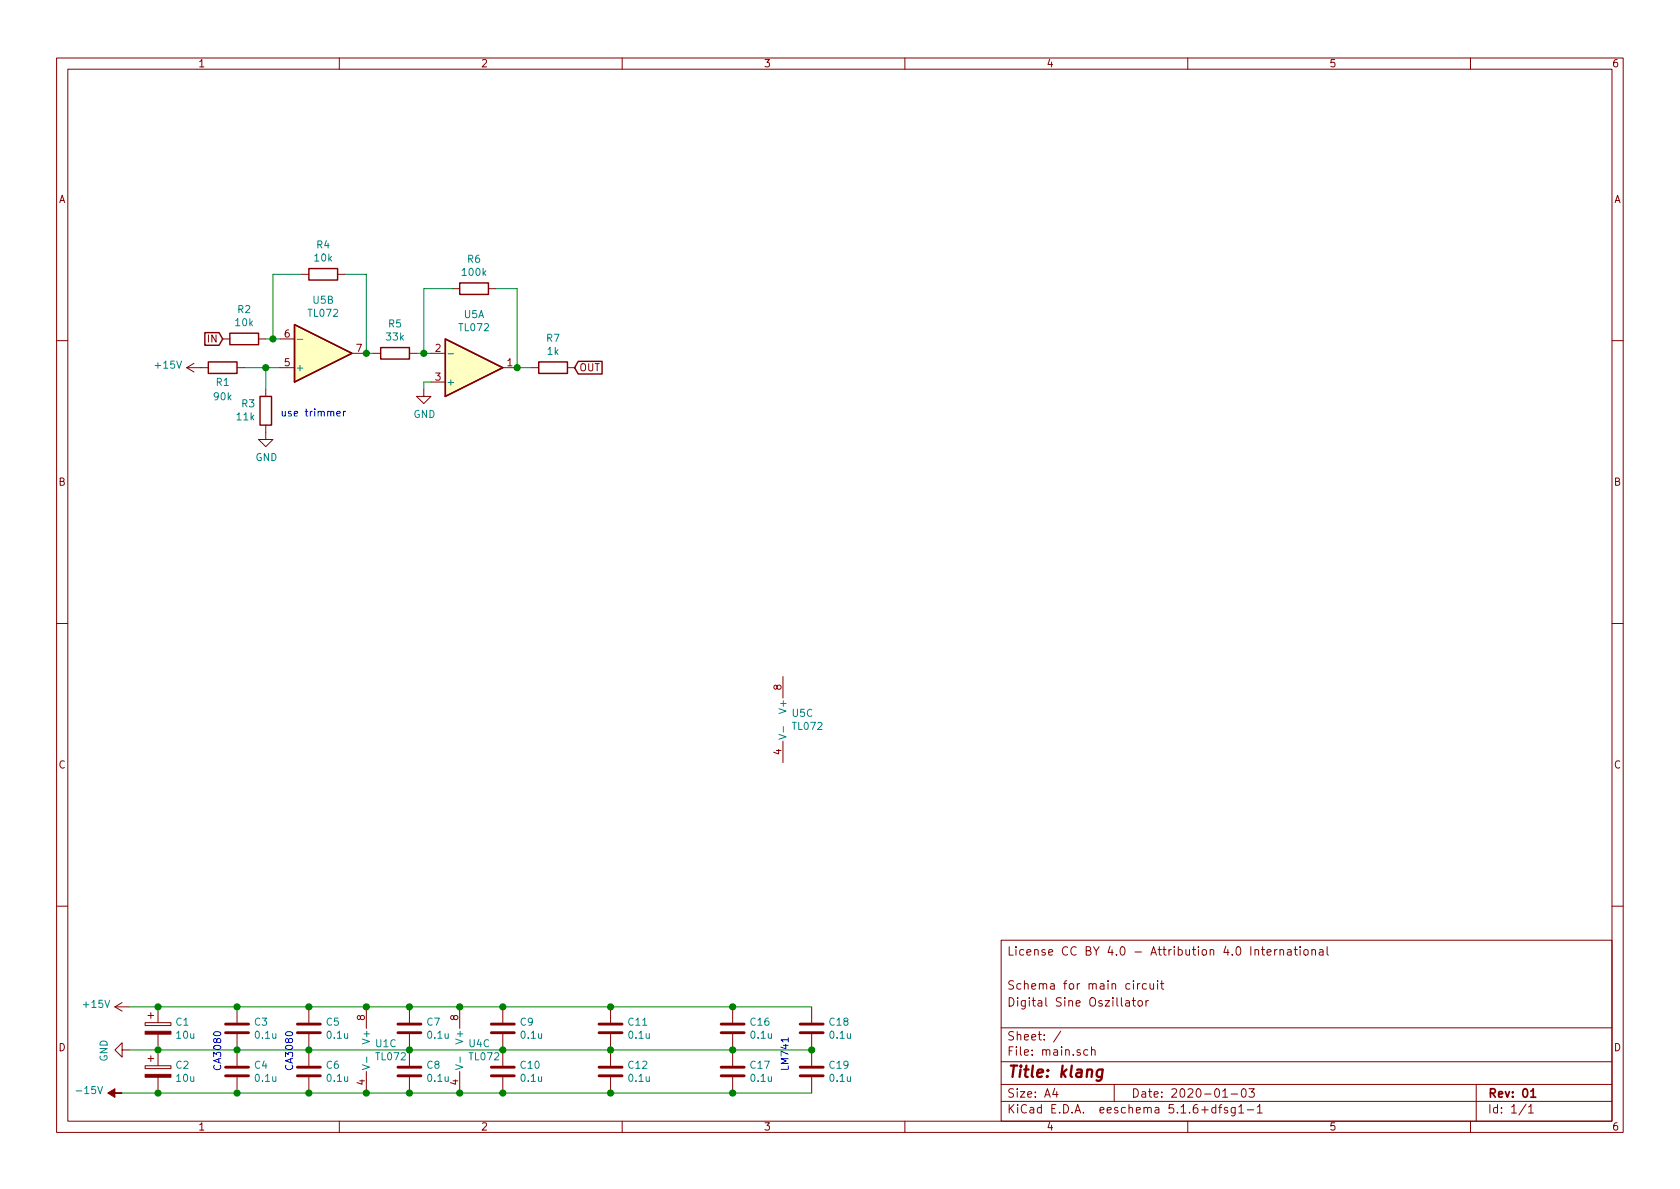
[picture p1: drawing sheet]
<svg xmlns="http://www.w3.org/2000/svg" width="297mm" height="210mm" viewBox="0 0 297 210" stroke-linecap="round" stroke-linejoin="round" font-family="sans-serif">
<g fill="none" stroke="#840000" stroke-width=".18">
<path d="M10 10.3h277v189.9h-277zM12 12.2h273v186.1h-273zM60 10.3v1.9M110 10.3v1.9M160 10.3v1.9M210 10.3v1.9M260 10.3v1.9M39.4 59.9h1.2M45.7 59.9h1.3M49.5 59.9h2.6M53.3 48.5h1.3M59.7 48.5h1.3"/>
<path d="M80 51h1.3M86.4 51h1.2M10 60.2h2M33 65h3.8M33 65l1.3 .8M34.3 64.3l-1.3 .7M41.9 65h1.3M47 75.2v2.5h1.3l-1.3 1.3-1.3-1.3h1.3M47 68.8v1.3M49.5 65h2.6M62.2 62.5h2.6M66 62.5h1.3"/>
<path d="M72.4 62.5h1.3M74.9 68.8v1.3h1.3l-1.3 1.3-1.2-1.3h1.2M76.2 62.5h2.5M76.2 67.6h2.5M88.9 65h2.5M94 65h1.2M100.3 65h1.3M285 60.2h2M10 110.3h2M138.4 119.6v3.8M285 110.3h2M138.4 131.1v3.8"/>
<path d="M10 160.2h2M20.3 178l1.3 .8M20.3 178h2.6M21.6 177.3l-1.3 .7M26.2 179.6h1M26.7 179.1v1M27.9 178v2.8M41.9 178v2.8M54.6 178v2.8M64.8 178v3.9M72.4 178v2.8M81.3 178v3.9"/>
<path d="M88.9 178v2.8M107.9 178v2.8M129.5 178v2.8M143.5 178v2.8M177 166.3h108v32h-108zM199.1 177h.5l.1 .9M199.7 177.3l-.5 .1a.29 .29 0 0 0-.2 .2 .29 .29 0 0 0 .2 .3l.5-.1M200.2 176.9h.6M200.4 176.4v1.3l.4 .2M201.1 173.9v1M201.3 177l.4-.1 .3 .3v.4l-.3 .3-.4-.1-.1-.2zM201.5 173.9l-.4 .3"/>
<path d="M202.6 176.9v1M202.7 174l-.4-.1-.3 .3 .1 .6h.6M203 176.9l-.4 .3M203.3 173.9v.8a.37 .37 0 0 0 .7 .1M204 173.9v1M204.7 173.4v.2M204.7 173.9v1M205.2 173.9h.6M205.4 173.4v1.3l.4 .2M223 167.9h.6M223.2 167.4v1.3l.4 .2M224 168.4l.7-.1v-.3l-.5-.1-.2 .2 .1 .7h.6"/>
<path d="M225.4 167.9v1M225.8 167.9l-.4 .3M226.3 168l.2-.1 .4 .1v.9M226.3 167.9v1M227.7 168h.5l.1 .9M228.3 168.3h-.5l-.2 .2 .2 .4 .5-.1M228.8 167.9h.6M229 167.4v1.3l.4 .2M229.9 167.4v.2M229.9 167.9v1M230.6 168l.2-.1 .4 .1v.8l-.2 .1-.4-.1zM232 168l.2-.1 .3 .1 .1 .9"/>
<path d="M232 167.9v1M233.3 168h.6v.9M233.9 168.3h-.4l-.3 .2 .3 .4 .4-.1M234.6 167.4v1.3l.3 .2M285 160.2h2M21.6 185.7v-1.3l-1.3 1.3 1.3 1.2v-1.2h1.3M25.7 188.5h4.5v.5h-4.5zM25.7 180.8h4.5v.6h-4.5zM26.2 187.2h1M26.7 186.7v1M27.9 182.9v5.6M27.9 190.5v2.8"/>
<path d="M41.9 182.9v5.6M41.9 190.5v2.8M54.6 182.9v5.6M54.6 190.5v2.8M60 198.3v1.9M64.8 189.5v3.8M72.4 182.9v5.6M72.4 190.5v2.8M81.3 189.5v3.8M88.9 182.9v5.6M88.9 190.5v2.8M107.9 182.9v5.6"/>
<path d="M107.9 190.5v2.8M110 198.3v1.9M129.5 182.9v5.6M129.5 190.5v2.8M143.5 182.9v5.6M143.5 190.5v2.8M160 198.3v1.9M177 194.8h108M177 191.8h108M177 187.8h108M177 181.8h108M186.5 192.5l-.4 1h1"/>
<path d="M186.8 193v1M187.6 182.3l-1.3 2M192.3 185.7l-.4-.1-.3 .3 .1 .6 .2 .1 .4-.1M193 185.7l.2-.1 .3 .1 .1 .9M193 185.1v1.5M197 191.8v3M210 198.3v1.9M215 195.9l-.5-.1-.3 .3 .1 .6 .2 .1 .5-.1M215 195.3v1.5M215.5 195.8h.5M216 195.3l-.3 .2v1.3M216.2 194h.8"/>
<path d="M217 195.9l-.3-.1-.2 .2v.3l.5 .1v.3h-.5M217.7 193.5h1.1M218.4 195.8v1.2l-.3 .3h-.3M218.4 195.9l-.4-.1-.3 .3 .1 .6h.6M219 195.8l.5-.5v1.5M219 196.8h.9M219.6 192.7l.4-.2a.94 .94 0 0 1 0 1.5 .82 .82 0 0 1-.4-1.3zM220.5 196.3h1.2M220.8 192.5h1l-.5 .6 .4 .1v.7l-.2 .1-.7-.1M222.3 195.8l.4-.5v1.5M222.3 196.8h.9M260 198.3v1.9"/>
<path d="M261 191.8v6.5M269.8 195.2l-1.2 2M270.3 195.8l.4-.5v1.5M270.3 196.8h.8"/>
</g>
<path d="M270.7 193l.4-.5v1.5M270.7 194h.8" fill="none" stroke="#840000" stroke-width=".3"/>
<path d="M194.9 189.2a.68 .68 0 0 0-.9 .3v.8l.2 .1 .6-.1M195 189.1l-.2 1.6a.6 .6 0 0 1-.9 .3" fill="none" stroke="#840000" stroke-width=".41"/>
<g fill="#ffffc2" stroke="#ffffc2" stroke-width=".18">
<path d="M78.7 59.9l10.2 5.1-10.2 5.1z"/>
<path d="M52.1 57.4l10.1 5.1-10.1 5.1z"/>
</g>
<path d="M36.2 58.8h2.5l.7 1.1-.7 1.2h-2.5zM40.6 58.9h5.1v2.1h-5.1zM52.1 57.4l10.1 5.1-10.1 5.1zM54.6 47.5h5.1v2h-5.1zM78.7 59.9l10.2 5.1-10.2 5.1zM81.3 50h5.1v2.1h-5.1zM36.8 64h5.1v2h-5.1zM46 70.1h2v5.1h-2zM67.3 61.5h5.1v2h-5.1zM95.2 64h5.1v2h-5.1zM102.2 63.9h4.3v2.2h-4.3l-.6-1.1z" fill="none" stroke="#840000" stroke-width=".25"/>
<path d="M52.6 60h.9M79.2 62.6h1M137.7 129.9l1.3 .4-1.3 .4M138.5 128.5v1M64.1 188.3l1.2 .4-1.2 .4M64.8 186.9v1M80.6 188.3l1.2 .4-1.2 .4M81.4 186.9v1" fill="none" stroke="#008484" stroke-width=".18"/>
<g fill="none" stroke="#840000" stroke-width=".51">
<path d="M39.9 190.2h4M39.9 188.7h4M39.9 182.6h4M39.9 181.1h4M52.6 190.2h4M52.6 188.7h4M52.6 182.6h4M52.6 181.1h4M70.4 190.2h4M70.4 188.7h4M70.4 182.6h4M70.4 181.1h4"/>
<path d="M86.9 190.2h4M86.9 188.7h4M86.9 182.6h4M86.9 181.1h4M105.9 190.2h4.1M105.9 188.7h4.1M105.9 182.6h4.1M105.9 181.1h4.1M127.5 190.2h4.1M127.5 188.7h4.1M127.5 182.6h4.1M127.5 181.1h4.1"/>
<path d="M141.5 190.2h4M141.5 188.7h4M141.5 182.6h4M141.5 181.1h4"/>
</g>
<g fill="#840000" stroke="#840000" stroke-width=".18">
<path d="M25.7 190h4.5v.5h-4.5z"/>
<path d="M19 193.3l1.3-.8v.8h1.3h-1.3v.8z"/>
<path d="M25.7 182.4h4.5v.5h-4.5z"/>
</g>
<path d="M47 59.9h2.5M53.3 48.5h-5v11.4M61 48.5h3.8v14h1.2M80 51h-5.1v11.5M87.6 51h3.8v14h2.6M43.2 65h6.3M47 65v3.8M73.7 62.5h2.5M76.2 67.6h-1.3v1.2M22.9 178h120.6M21.6 193.3h121.9M22.9 185.7h120.6" fill="none" stroke="#008400" stroke-width=".18"/>
<path d="M59.6 73.1l.6-.1-.1-.2-.3-.1-.2 .2v.6h.5M60.7 72.7v.9M61.1 72.7l-.3 .1-.1 .2M37.9 182.5a.68 .68 0 0 1 1.1 .3 .73 .73 0 0 1-1.2-.1zM50.6 182.5a.68 .68 0 0 1 1.1 .3 .73 .73 0 0 1-1.2-.1zM139.4 183.5v.7" fill="none" stroke="#0000c2" stroke-width=".18"/>
<g fill="#008400" stroke="#008400" stroke-width=".25">
<circle cx="72.4" cy="178" r=".51"/>
<circle cx="81.3" cy="193.3" r=".51"/>
<circle cx="72.4" cy="193.3" r=".51"/>
<circle cx="47" cy="65" r=".51"/>
<circle cx="72.4" cy="185.7" r=".51"/>
<circle cx="41.9" cy="185.7" r=".51"/>
<circle cx="64.8" cy="178" r=".51"/>
<circle cx="91.4" cy="65" r=".51"/>
<circle cx="64.8" cy="193.3" r=".51"/>
<circle cx="48.3" cy="59.9" r=".51"/>
<circle cx="54.6" cy="178" r=".51"/>
<circle cx="74.9" cy="62.5" r=".51"/>
<circle cx="54.6" cy="193.3" r=".51"/>
<circle cx="54.6" cy="185.7" r=".51"/>
<circle cx="41.9" cy="193.3" r=".51"/>
<circle cx="41.9" cy="178" r=".51"/>
<circle cx="27.9" cy="193.3" r=".51"/>
<circle cx="64.8" cy="62.5" r=".51"/>
<circle cx="81.3" cy="178" r=".51"/>
<circle cx="88.9" cy="185.7" r=".51"/>
<circle cx="88.9" cy="193.3" r=".51"/>
<circle cx="88.9" cy="178" r=".51"/>
<circle cx="129.5" cy="178" r=".51"/>
<circle cx="129.5" cy="193.3" r=".51"/>
<circle cx="143.5" cy="185.7" r=".51"/>
<circle cx="129.5" cy="185.7" r=".51"/>
<circle cx="107.9" cy="185.7" r=".51"/>
<circle cx="108" cy="178" r=".51"/>
<circle cx="107.9" cy="193.3" r=".51"/>
<circle cx="27.9" cy="185.7" r=".51"/>
<circle cx="27.9" cy="178" r=".51"/>
</g>
<text font-size="2.8" fill="#840000" x="178" y="190.5">Title: klang</text>
<g font-size="2.1" fill="#840000">
<text x="178" y="169">License CC BY 4.0 - Attribution 4.0 International</text>
<text x="178" y="178">Digital Sine Oszillator</text>
<text x="178" y="175">Schema for main circuit</text>
<text x="178" y="184">Sheet: /</text>
<text x="178" y="186.7">File: main.sch</text>
<text x="178" y="196.9">KiCad E.D.A. eeschema 5.1.6+dfsg1-1</text>
<text x="178" y="194.1">Size: A4</text>
<text x="200" y="194.1">Date: 2020-01-03</text>
<text x="263" y="194.1">Rev: 01</text>
<text x="263" y="196.9">Id: 1/1</text>
</g>
<g font-size="1.8" fill="#840000">
<text x="35" y="11.9">1</text>
<text x="85" y="11.9">2</text>
<text x="135" y="11.9">3</text>
<text x="185" y="11.9">4</text>
<text x="235" y="11.9">5</text>
<text x="285" y="11.9">6</text>
<text x="10.4" y="35.9">A</text>
<text x="285.4" y="35.9">A</text>
<text x="50.3" y="59.7">6</text>
<text x="36.8" y="60.6">IN</text>
<text x="50.3" y="64.8">5</text>
<text x="63" y="62.2">7</text>
<text x="77" y="62.2">2</text>
<text x="89.7" y="64.8">1</text>
<text x="102.4" y="65.7">OUT</text>
<text x="77" y="67.3">3</text>
<text x="10.4" y="85.9">B</text>
<text x="285.4" y="85.9">B</text>
<text x="138.2" y="122" transform="rotate(-90 138.2 122)">8</text>
<text x="10.4" y="135.9">C</text>
<text x="138.2" y="133.4" transform="rotate(-90 138.2 133.4)">4</text>
<text x="285.4" y="135.9">C</text>
<text x="10.4" y="185.9">D</text>
<text x="64.5" y="180.4" transform="rotate(-90 64.5 180.4)">8</text>
<text x="81" y="180.4" transform="rotate(-90 81 180.4)">8</text>
<text x="285.4" y="185.9">D</text>
<text x="64.5" y="191.9" transform="rotate(-90 64.5 191.9)">4</text>
<text x="81" y="191.9" transform="rotate(-90 81 191.9)">4</text>
<text x="35" y="199.9">1</text>
<text x="85" y="199.9">2</text>
<text x="135" y="199.9">3</text>
<text x="185" y="199.9">4</text>
<text x="235" y="199.9">5</text>
<text x="285" y="199.9">6</text>
</g>
<g font-size="1.8" fill="#008484">
<text x="55.7" y="46.2">10k</text>
<text x="56" y="43.9">R4</text>
<text x="82.7" y="46.5">R6</text>
<text x="55.4" y="53.7">U5B</text>
<text x="81.9" y="48.8">100k</text>
<text x="41.7" y="57.7">10k</text>
<text x="42.1" y="55.4">R2</text>
<text x="54.6" y="56">TL072</text>
<text x="68.7" y="57.9">R5</text>
<text x="81.3" y="58.6">TL072</text>
<text x="82.1" y="56.3">U5A</text>
<text x="27.6" y="65.2">+15V</text>
<text x="52.2" y="65.7">+</text>
<text x="68.4" y="60.2">33k</text>
<text x="96.7" y="60.4">R7</text>
<text x="96.8" y="62.8">1k</text>
<text x="37.9" y="70.8">90k</text>
<text x="38.3" y="68.2">R1</text>
<text x="78.9" y="68.2">+</text>
<text x="41.9" y="74.3">11k</text>
<text x="42.8" y="72">R3</text>
<text x="73.1" y="73.9">GND</text>
<text x="45.2" y="81.5">GND</text>
<text x="139.1" y="125.8" transform="rotate(-90 139.1 125.8)">V+</text>
<text x="140.1" y="126.8">U5C</text>
<text x="140.2" y="129.1">TL072</text>
<text x="14.9" y="178.2">+15V</text>
<text x="31.1" y="181.4">C1</text>
<text x="31.3" y="183.7">10u</text>
<text x="45" y="181.4">C3</text>
<text x="45.2" y="183.7">0.1u</text>
<text x="57.7" y="181.4">C5</text>
<text x="57.9" y="183.7">0.1u</text>
<text x="65.4" y="184.2" transform="rotate(-90 65.4 184.2)">V+</text>
<text x="66.5" y="185.2">U1C</text>
<text x="75.5" y="181.4">C7</text>
<text x="75.7" y="183.7">0.1u</text>
<text x="81.9" y="184.2" transform="rotate(-90 81.9 184.2)">V+</text>
<text x="83" y="185.2">U4C</text>
<text x="92" y="181.4">C9</text>
<text x="92.2" y="183.7">0.1u</text>
<text x="111.2" y="181.4">C11</text>
<text x="111.3" y="183.7">0.1u</text>
<text x="132.7" y="181.4">C16</text>
<text x="132.9" y="183.7">0.1u</text>
<text x="146.7" y="181.4">C18</text>
<text x="146.8" y="183.7">0.1u</text>
<text x="19" y="187.8" transform="rotate(-90 19 187.8)">GND</text>
<text x="31.1" y="189">C2</text>
<text x="31.3" y="191.3">10u</text>
<text x="45" y="189">C4</text>
<text x="45.2" y="191.3">0.1u</text>
<text x="57.7" y="189">C6</text>
<text x="57.9" y="191.3">0.1u</text>
<text x="66.6" y="187.5">TL072</text>
<text x="75.5" y="189">C8</text>
<text x="75.7" y="191.3">0.1u</text>
<text x="83.1" y="187.5">TL072</text>
<text x="92.1" y="189">C10</text>
<text x="92.2" y="191.3">0.1u</text>
<text x="111.2" y="189">C12</text>
<text x="111.3" y="191.3">0.1u</text>
<text x="132.7" y="189">C17</text>
<text x="132.9" y="191.3">0.1u</text>
<text x="146.7" y="189">C19</text>
<text x="146.8" y="191.3">0.1u</text>
<text x="13.9" y="193.5">-15V</text>
</g>
<g font-size="1.8" fill="#0000c2">
<text x="49.5" y="73.7">use trimmer</text>
<text x="39.1" y="189.5" transform="rotate(-90 39.1 189.5)">CA3080</text>
<text x="51.8" y="189.5" transform="rotate(-90 51.8 189.5)">CA3080</text>
<text x="139.4" y="189.5" transform="rotate(-90 139.4 189.5)">LM741</text>
</g>
</svg>
